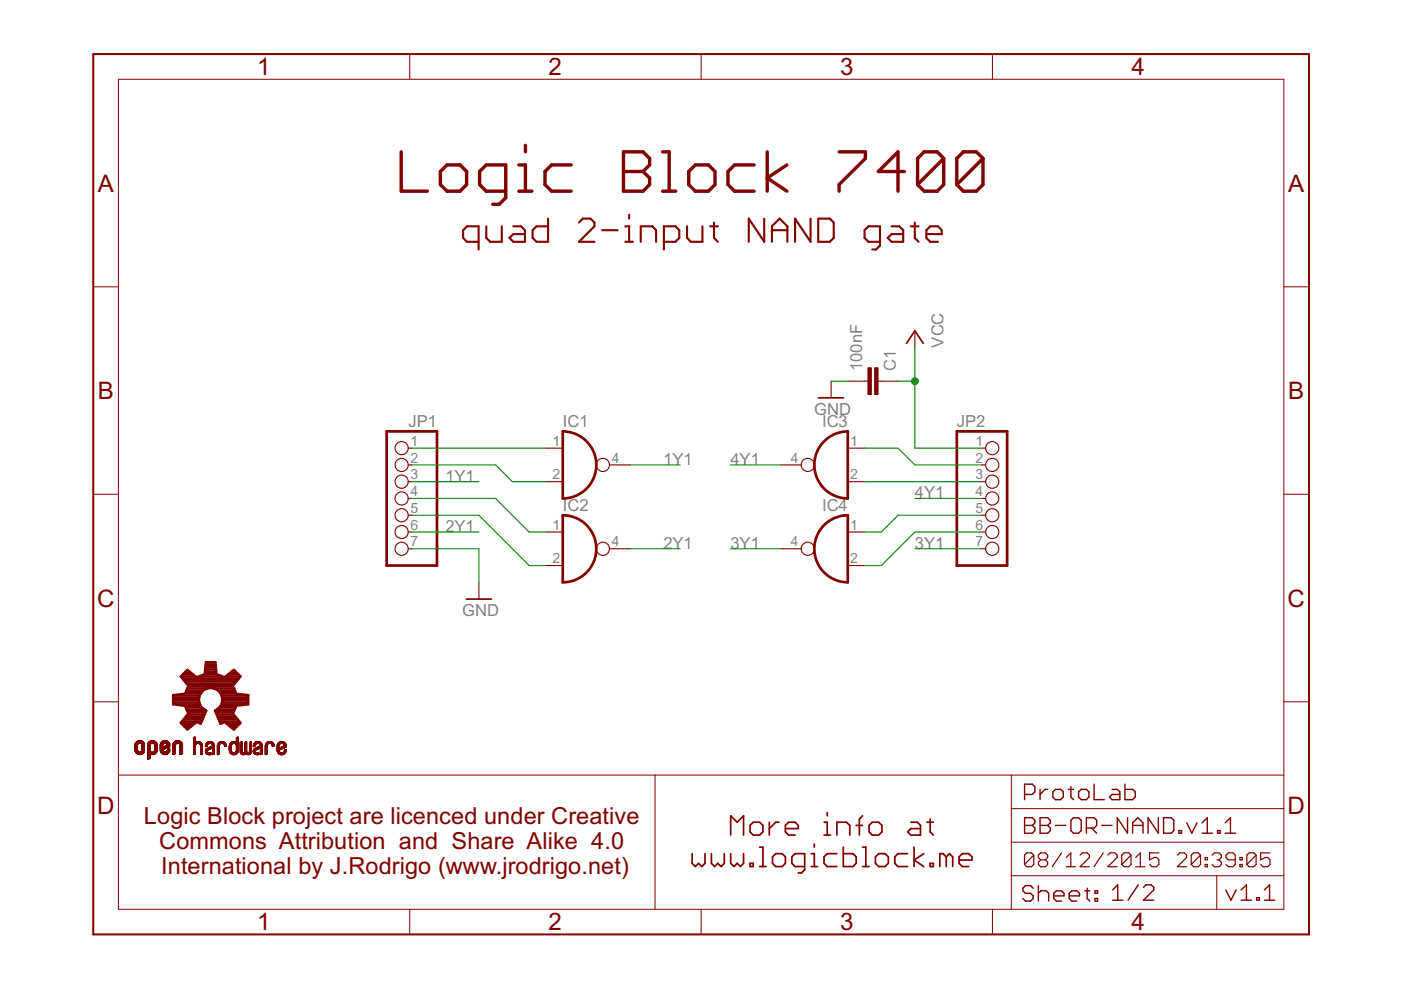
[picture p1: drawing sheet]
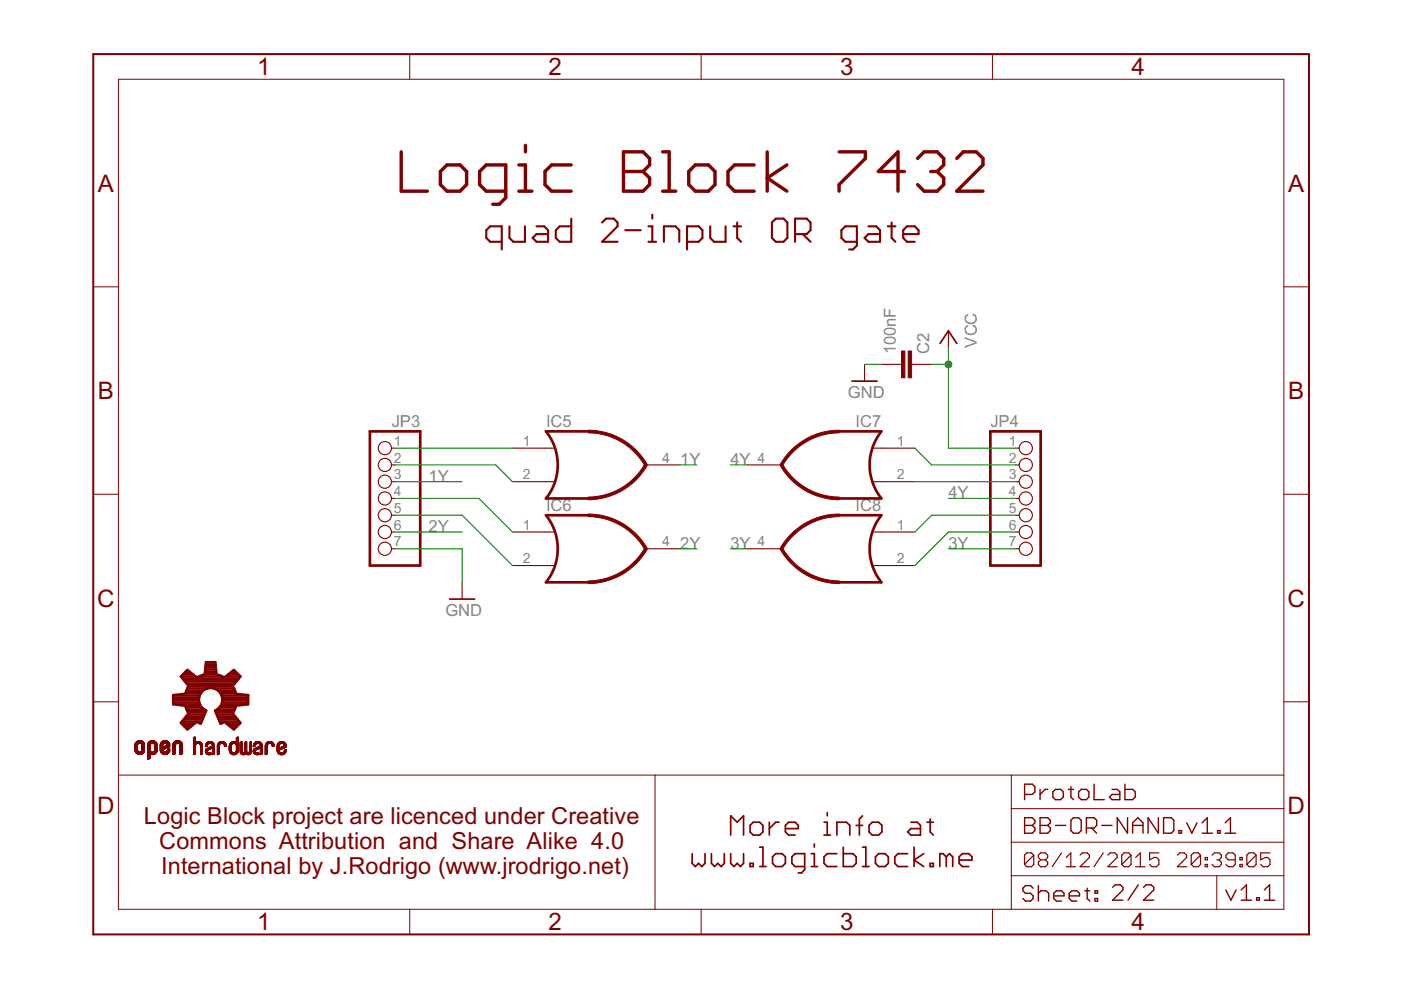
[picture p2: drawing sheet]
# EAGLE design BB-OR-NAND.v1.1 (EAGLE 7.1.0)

## Sheet 1 of 2: NAND

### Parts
C1  100nF  C-EUC0603K  [C0603K]
IC1  74AHC1G00DCK  [SC70-5]
IC2  74AHC1G00DCK  [SC70-5]
IC3  74AHC1G00DCK  [SC70-5]
IC4  74AHC1G00DCK  [SC70-5]
JP1  CON_1X7CLEANBIG  [CON_1X07-CLEANBIG]
JP2  CON_1X7CLEANBIG  [CON_1X07-CLEANBIG]
U$1  OSHW-LOGOS-LAYER230  [OSHW-LOGO-S_LAYER230]

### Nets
1Y1: IC1.4(O) JP1.3
2Y1: IC2.4(O) JP1.6
3Y1: IC4.4(O) JP2.7
4Y1: IC3.4(O) JP2.4
GND: C1.2 JP1.7 ; also sheet 2
N$1: IC1.1(I0) JP1.1
N$2: IC1.2(I1) JP1.2
N$4: IC4.2(I1) JP2.6
N$5: IC2.1(I0) JP1.4
N$6: IC2.2(I1) JP1.5
N$7: IC4.1(I0) JP2.5
N$9: IC3.2(I1) JP2.3
N$10: IC3.1(I0) JP2.2
VCC: C1.1 JP2.1 ; also sheet 2

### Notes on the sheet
- Logic Block 7400
- quad 2-input NAND gate
- ProtoLab
- More info at
  www.logicblock.me
- Logic Block project are licenced under Creative 
  Commons  Attribution  and  Share  Alike  4.0 
  International by J.Rodrigo (www.jrodrigo.net)
- v1.1

## Sheet 2 of 2: OR

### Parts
C2  100nF  C-EUC0603K  [C0603K]
IC5  74AHC1G32DCK  [SC70-5]
IC6  74AHC1G32DCK  [SC70-5]
IC7  74AHC1G32DCK  [SC70-5]
IC8  74AHC1G32DCK  [SC70-5]
JP3  CON_1X7CLEANBIG  [CON_1X07-CLEANBIG]
JP4  CON_1X7CLEANBIG  [CON_1X07-CLEANBIG]
U$2  OSHW-LOGOS-LAYER230  [OSHW-LOGO-S_LAYER230]

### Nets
1Y: IC5.4(O) JP3.3
2Y: IC6.4(O) JP3.6
3Y: IC8.4(O) JP4.7
4Y: IC7.4(O) JP4.4
GND: C2.2 JP3.7 ; also sheet 1
N$13: IC5.1(I0) JP3.1
N$14: IC5.2(I1) JP3.2
N$16: IC6.1(I0) JP3.4
N$17: IC6.2(I1) JP3.5
N$20: IC8.2(I1) JP4.6
N$21: IC8.1(I0) JP4.5
N$22: IC7.2(I1) JP4.3
N$23: IC7.1(I0) JP4.2
VCC: C2.1 JP4.1 ; also sheet 1

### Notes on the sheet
- Logic Block 7432
- quad 2-input OR gate
- ProtoLab
- More info at
  www.logicblock.me
- Logic Block project are licenced under Creative 
  Commons  Attribution  and  Share  Alike  4.0 
  International by J.Rodrigo (www.jrodrigo.net)
- v1.1

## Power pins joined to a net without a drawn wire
GND: IC1.3(GND) IC2.3(GND) IC3.3(GND) IC4.3(GND) IC5.3(GND) IC6.3(GND) IC7.3(GND) IC8.3(GND)
VCC: IC1.5(VCC) IC2.5(VCC) IC3.5(VCC) IC4.5(VCC) IC5.5(VCC) IC6.5(VCC) IC7.5(VCC) IC8.5(VCC)
